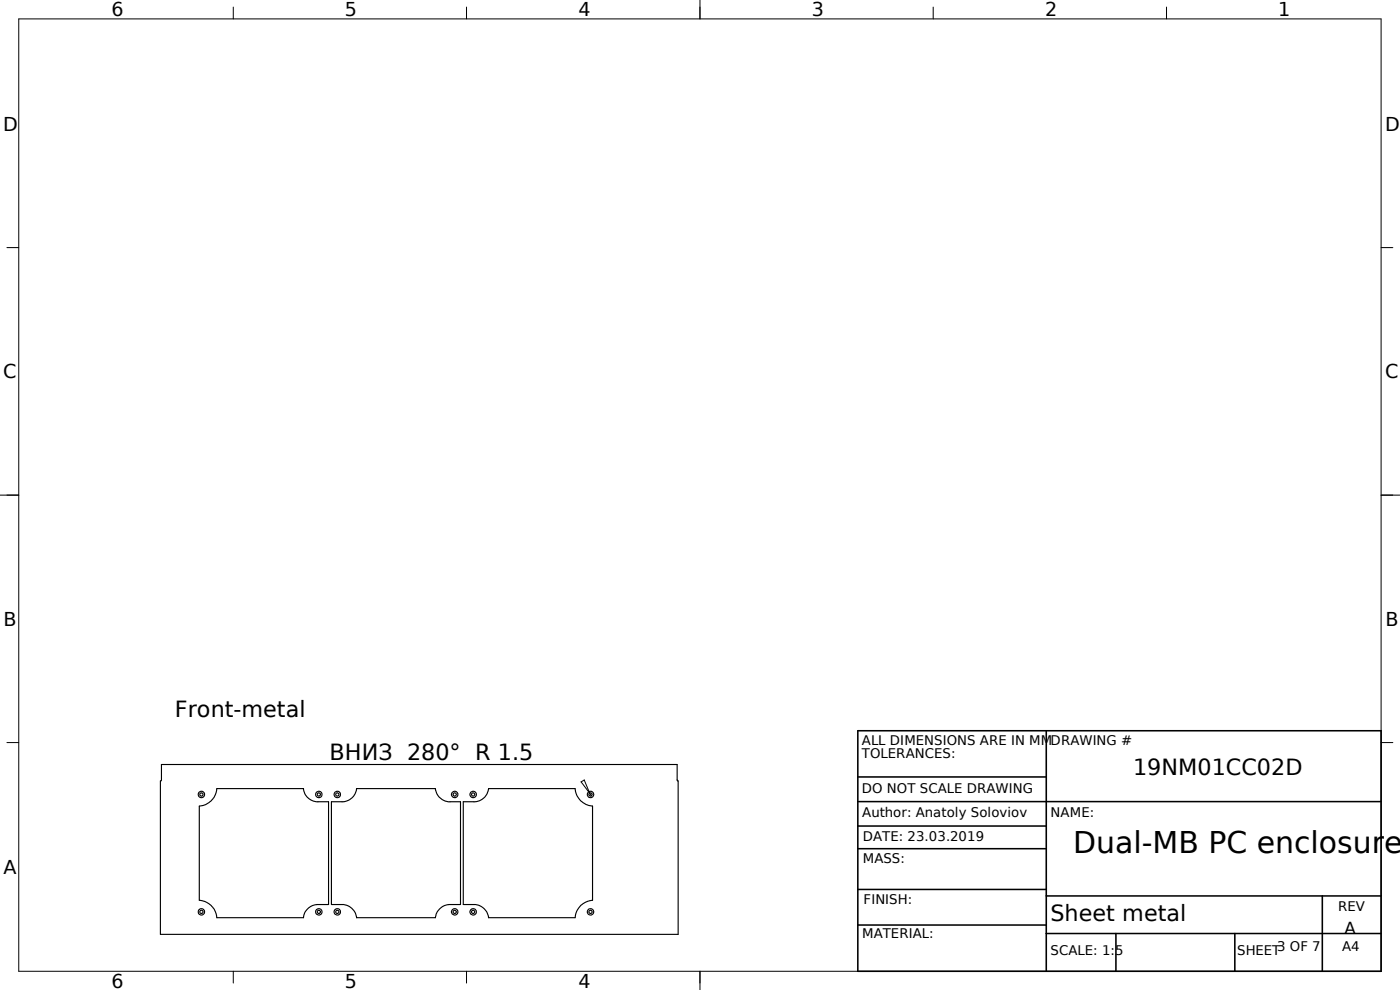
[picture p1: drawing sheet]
<svg xmlns="http://www.w3.org/2000/svg" width="297mm" height="210mm" viewBox="0 0 297 210" stroke-linecap="round" stroke-linejoin="round" font-family="sans-serif">
<g fill="none" stroke="#000" stroke-width=".21">
<path d="M4 4h289v202h-289zM49.5 1.5v2.5M99 1.5v2.5M148.5 0v4M198 1.5v2.5M247.5 1.5v2.5M1.5 52.5h2.5M293 52.5h2.5M0 105h4M293 105h4M1.5 157.5h2.5M293 157.5h2.5"/>
<path d="M123.3 165.9l.6-.4 1.2 2.8zM125.1 168.2l.3 .6M49.5 206v2.5M99 206v2.5M148.5 206v4"/>
</g>
<g fill="none" stroke="#000" stroke-width=".33">
<path d="M182 155h111v51h-111zM222 155v51M182 170h111M182 164.8h40M182 175.2h40M182 196.2h40M182 188.7h40M182 180h40M222 190h71M222 198h71M236.7 198v8M262 198v8"/>
<path d="M280.5 190v16"/>
</g>
<g fill="none" stroke="#000" stroke-width=".24">
<path d="M34 165.7l.3-.2v-3.3h109.4v3.3l.2 .2M34 165.7v32.5h109.9v-32.5M46 167.3h18.4a2.99 2.99 0 0 0 3.1 2.8h2.2v21.8h-2.2a3.1 3.1 0 0 0-3.1 2.8h-18.4M46 167.3a4 4 0 0 1-3.7 3.7v20a4 4 0 0 1 3.7 3.7M70.3 170.1h2.3a3.1 3.1 0 0 0 3-2.8h16.8a3.1 3.1 0 0 0 3.1 2.8h2.2v21.8h-2.2a3.2 3.2 0 0 0-3.1 2.8h-16.7a3.2 3.2 0 0 0-3.1-2.8h-2.3zM98.3 170.1h2.3a3.1 3.1 0 0 0 3-2.8h18.4a4 4 0 0 0 3.7 3.7v20a4 4 0 0 0-3.7 3.7h-18.4a3.2 3.2 0 0 0-3-2.8h-2.3z"/>
<circle cx="42.7" cy="168.5" r=".67"/>
<circle cx="42.7" cy="168.5" r=".33"/>
<circle cx="67.6" cy="168.5" r=".67"/>
<circle cx="67.7" cy="168.5" r=".35"/>
<circle cx="71.6" cy="168.5" r=".67"/>
<circle cx="71.6" cy="168.5" r=".34"/>
<circle cx="96.5" cy="168.5" r=".67"/>
<circle cx="96.5" cy="168.5" r=".34"/>
<circle cx="100.4" cy="168.5" r=".67"/>
<circle cx="100.4" cy="168.5" r=".35"/>
<circle cx="125.3" cy="168.5" r=".69"/>
<circle cx="125.3" cy="168.5" r=".35"/>
<circle cx="42.7" cy="193.4" r=".67"/>
<circle cx="42.7" cy="193.4" r=".33"/>
<circle cx="67.6" cy="193.4" r=".67"/>
<circle cx="67.7" cy="193.4" r=".35"/>
<circle cx="71.6" cy="193.4" r=".67"/>
<circle cx="71.6" cy="193.4" r=".34"/>
<circle cx="96.5" cy="193.4" r=".67"/>
<circle cx="96.5" cy="193.4" r=".34"/>
<circle cx="100.4" cy="193.4" r=".67"/>
<circle cx="100.4" cy="193.4" r=".35"/>
<circle cx="125.3" cy="193.4" r=".69"/>
<circle cx="125.3" cy="193.4" r=".35"/>
</g>
<text font-size="6.3" x="227.6" y="180.9">Dual-MB PC enclosure</text>
<g font-size="4.7">
<text x="37.1" y="152.1">Front-metal</text>
<text x="69.9" y="161.2">ВНИЗ 280° R 1.5</text>
<text x="240.4" y="164.3">19NM01CC02D</text>
<text x="222.9" y="195.3">Sheet metal</text>
</g>
<g font-size="4.1">
<text x="23.7" y="3.4">6</text>
<text x="73.2" y="3.4">5</text>
<text x="122.7" y="3.4">4</text>
<text x="172.2" y="3.4">3</text>
<text x="221.7" y="3.4">2</text>
<text x="271.2" y="3.4">1</text>
<text x=".6" y="27.8">D</text>
<text x="293.9" y="27.8">D</text>
<text x=".7" y="80.3">C</text>
<text x="293.9" y="80.3">C</text>
<text x=".7" y="132.8">B</text>
<text x="293.9" y="132.8">B</text>
<text x=".7" y="185.3">A</text>
<text x="23.7" y="209.6">6</text>
<text x="73.2" y="209.6">5</text>
<text x="122.7" y="209.6">4</text>
</g>
<text font-size="3.5" x="285.3" y="198.1">A</text>
<g font-size="2.8">
<text x="182.8" y="158">ALL DIMENSIONS ARE IN MMDRAWING #</text>
<text x="182.8" y="160.9">TOLERANCES:</text>
<text x="182.8" y="168.2">DO NOT SCALE DRAWING</text>
<text x="182.9" y="173.4">Author: Anatoly Soloviov</text>
<text x="222.9" y="173.4">NAME:</text>
<text x="183" y="178.4">DATE: 23.03.2019</text>
<text x="183" y="183.1">MASS:</text>
<text x="183.2" y="191.7">FINISH:</text>
<text x="283.9" y="193.3">REV</text>
<text x="182.9" y="198.9">MATERIAL:</text>
<text x="222.9" y="202.7">SCALE: 1:5</text>
<text x="262.4" y="202.7">SHEET</text>
<text x="270.9" y="201.6">3 OF 7</text>
<text x="284.7" y="201.8">A4</text>
</g>
</svg>
